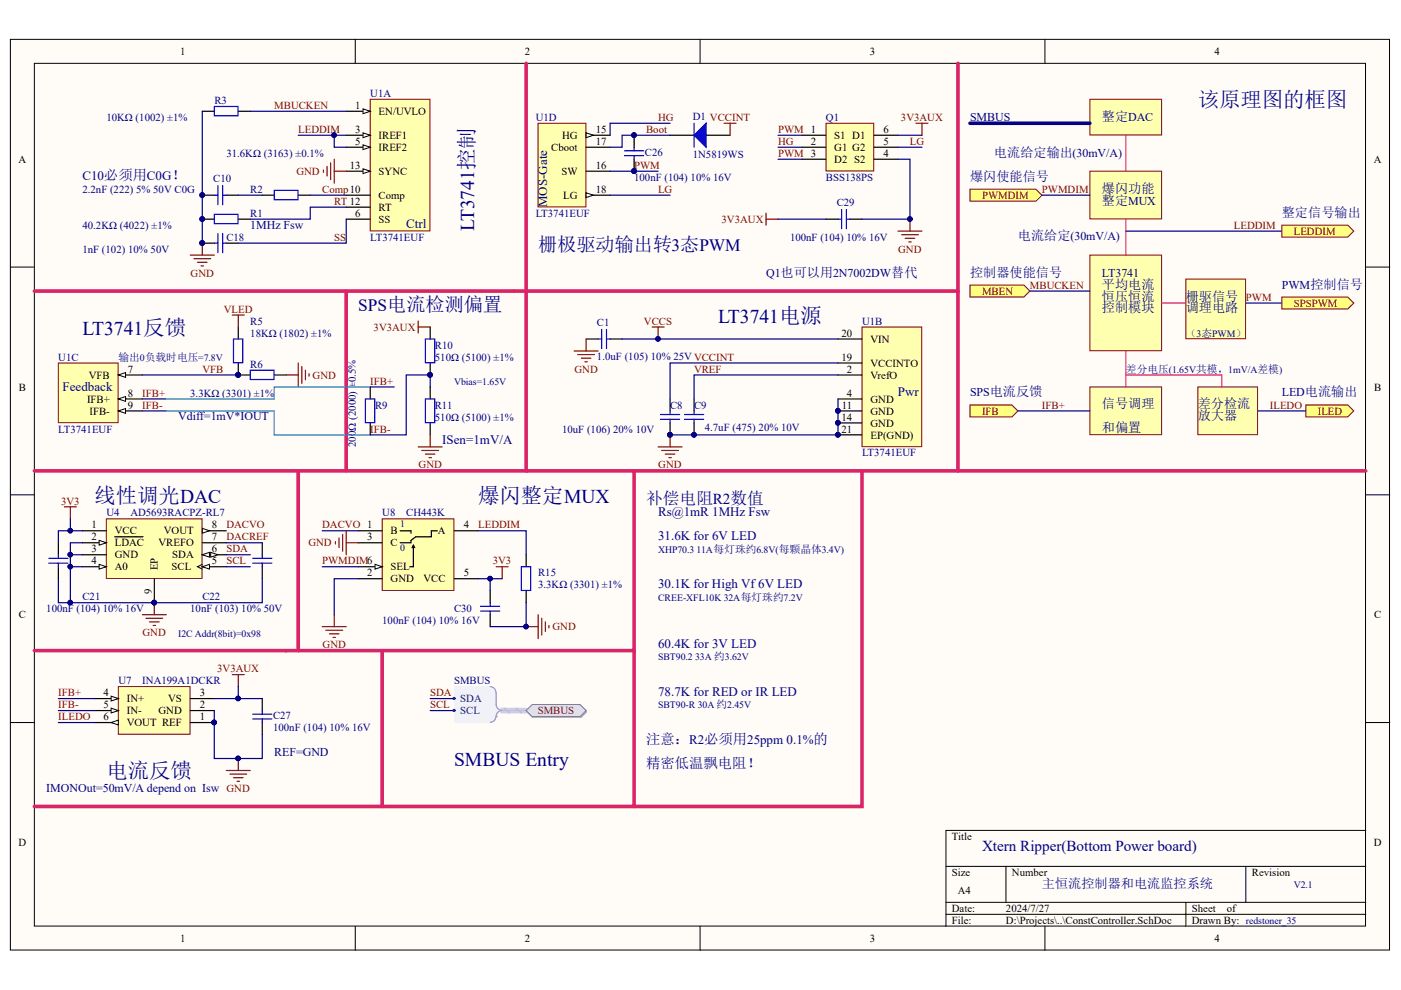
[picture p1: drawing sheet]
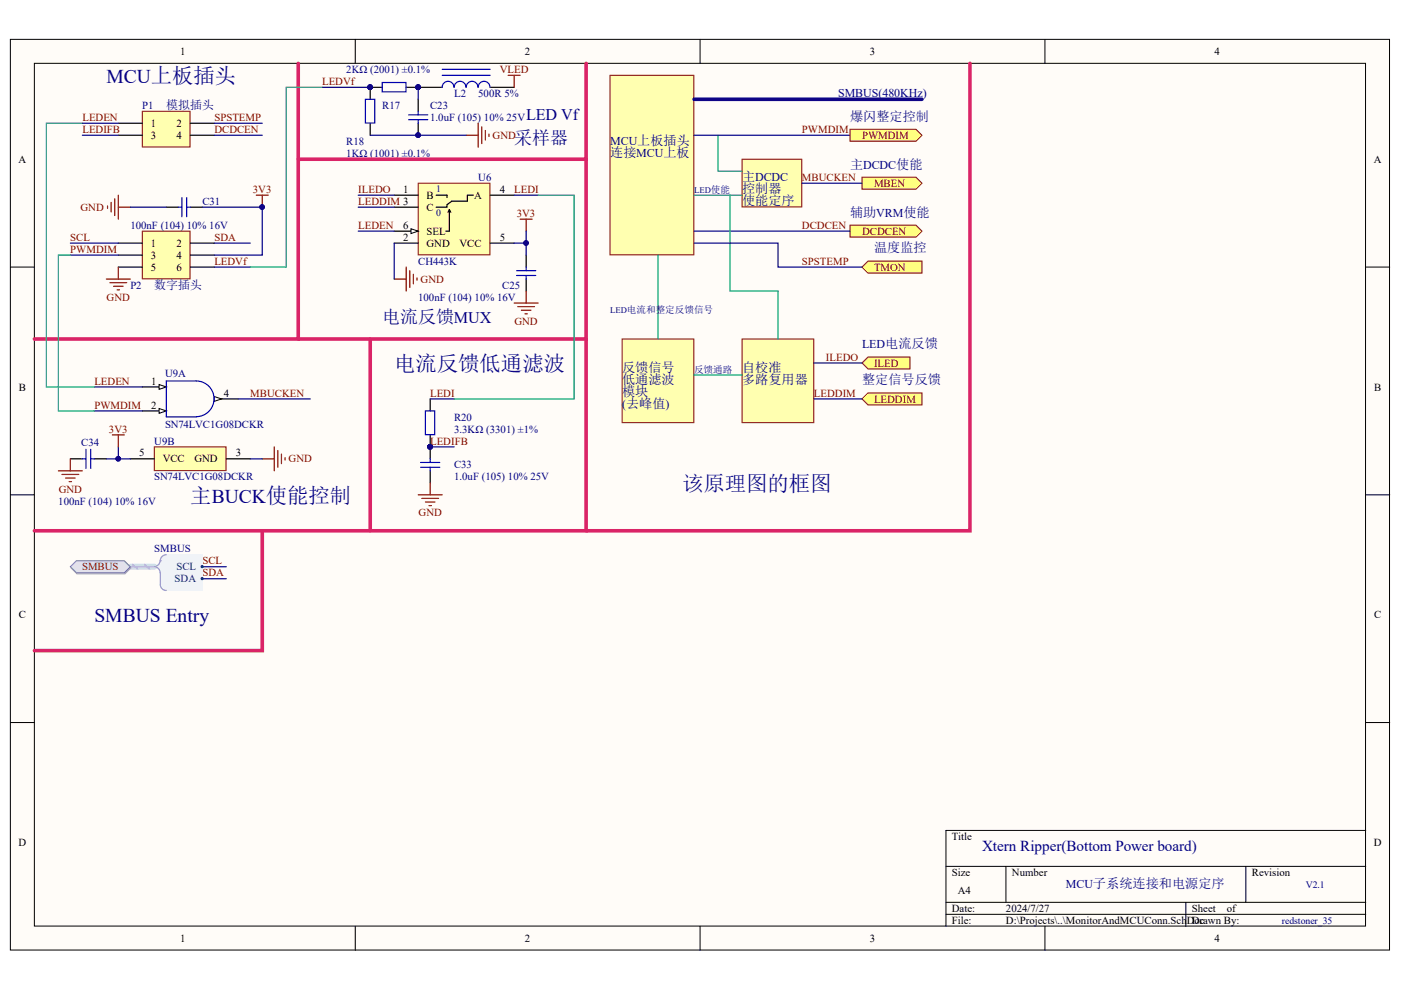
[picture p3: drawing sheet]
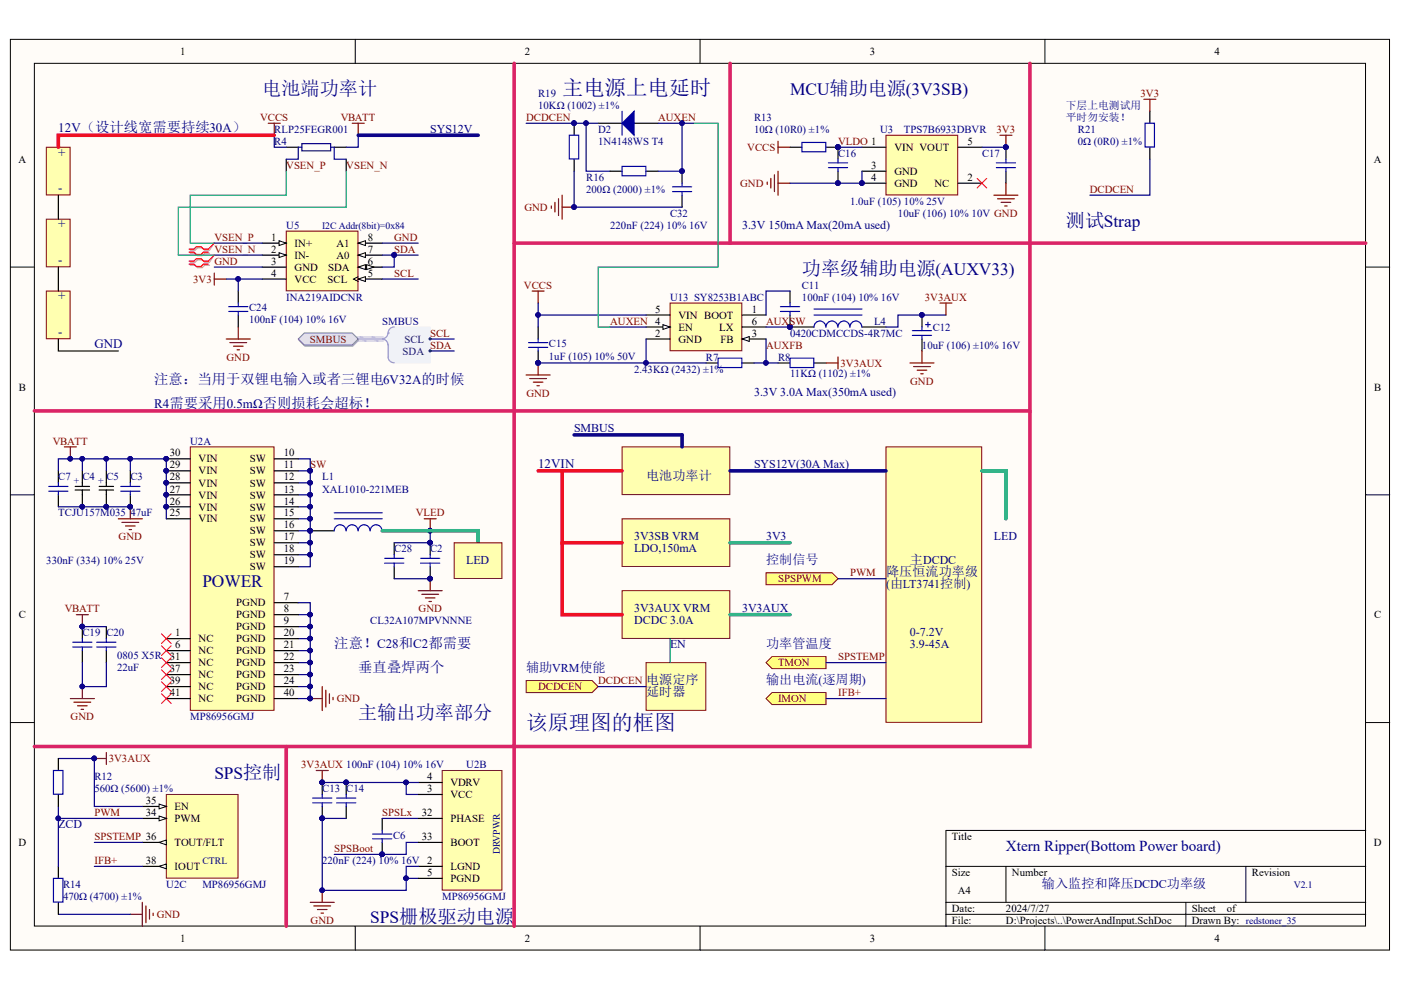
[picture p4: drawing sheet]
# Altium project DiffTorch-PowerStage.PrjPcb
4 sheets, 73 parts. Net scope: hierarchical (ports join the sheet entries above them; power ports are global).
Board file: PCB1.PcbDoc
Sheets:
  main.SchDoc
    U_ConstController = ConstController.SchDoc
    U_MonitorAndMCUConn = MonitorAndMCUConn.SchDoc
    U_PowerAndInput = PowerAndInput.SchDoc

## Sheet main.SchDoc
size A4

### Sub-sheets
U_ConstController = ConstController.SchDoc: IFB (in), SPSPWM (out), SMBUS (harness SMBUS), PWMDIM (in), MBEN (in), ILED (out), LEDDIM (out)
U_MonitorAndMCUConn = MonitorAndMCUConn.SchDoc: SMBUS (harness SMBUS), PWMDIM (out), DCDCEN (out), MBEN (out), ILED (in), LEDDIM (in), TMON (in)
U_PowerAndInput = PowerAndInput.SchDoc: SMBUS (harness SMBUS), DCDCEN (in), TMON (out), IMON (out), SPSPWM (in)

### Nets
DCDCEN: sheet U_MonitorAndMCUConn/DCDCEN, sheet U_PowerAndInput/DCDCEN
IFB+: sheet U_ConstController/IFB, sheet U_PowerAndInput/IMON
ILEDO: sheet U_ConstController/ILED, sheet U_MonitorAndMCUConn/ILED
LEDDIM: sheet U_ConstController/LEDDIM, sheet U_MonitorAndMCUConn/LEDDIM
MBUCKEN: sheet U_ConstController/MBEN, sheet U_MonitorAndMCUConn/MBEN
PWM: sheet U_ConstController/SPSPWM, sheet U_PowerAndInput/SPSPWM
PWMDIM: sheet U_ConstController/PWMDIM, sheet U_MonitorAndMCUConn/PWMDIM
SPSTEMP: sheet U_MonitorAndMCUConn/TMON, sheet U_PowerAndInput/TMON

### Buses and harness runs
harness sheet U_ConstController/SMBUS = sheet U_MonitorAndMCUConn/SMBUS = sheet U_PowerAndInput/SMBUS

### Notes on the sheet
- Xtern Ripper(Bottom Power board)
- 顶部互联
- V2.1
- redstoner_35

## Sheet ConstController.SchDoc
size A4

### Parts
C1  1.0uF (105) 10% 25V  [0402_C]
C8  10uF (106) 20% 10V  [0402_C]
C9  4.7uF (475) 20% 10V  [0402_C]
C10  2.2nF (222) 5% 50V C0G  [0402_C]
C18  1nF (102) 10% 50V  [0402_C]
C21  100nF (104) 10% 16V  [0402_C]
C22  10nF (103) 10% 50V  [0402_C]
C26  100nF (104) 10% 16V  [0402_C]
C27  100nF (104) 10% 16V  [0402_C]
C29  100nF (104) 10% 16V  [0402_C]
C30  100nF (104) 10% 16V  [0402_C]
D1  1N5819WS  [SOD-323]
Q1  BSS138PS  [SC70-6]
R1  40.2KΩ (4022) ±1%  [0402_R]
R2  31.6KΩ (3163) ±0.1%  [0402_R]
R3  10KΩ (1002) ±1%  [0402_R]
R5  18KΩ (1802) ±1%  [0402_R]
R6  3.3KΩ (3301) ±1%  [0402_R]
R9  200Ω (2000) ±0.5%  [0402_R]
R10  510Ω (5100) ±1%  [0402_R]
R11  510Ω (5100) ±1%  [0402_R]
R15  3.3KΩ (3301) ±1%  [0402_R]
U1  LT3741EUF  [UF-05-08-1710A]  (parts A,B,C,D of 4)
U4  AD5693RACPZ-RL7  [LFCSP-8-10]
U7  INA199A1DCKR  [SC70-6]
U8  CH443K  [SC70-6]

### Ports
IFB (in), ILED (out), LEDDIM (out), MBEN (in), PWMDIM (in), SMBUS (harness SMBUS), SPSPWM (out)

### Harnesses
SMBUS: SDA, SCL

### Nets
3V3: C21.2 C30.2 U4.1(VCC) U8.5(VCC)
3V3AUX: C27.1 C29.1 Q1.6(D1) R10.1 U7.3(VS)
GND: C1.1 C8.1 C9.1 C10.2 C18.1 C21.1 C22.1 C27.2 C29.2 C30.1 Q1.4(S2) R1.1 R3.1 R6.2 R11.2 R15.1 U1.4(GND) U1.11(GND) U1.13(SYNC) U1.14(GND) U1.21(EP(GND)) U4.2(~{LDAC}) U4.3(GND) U4.4(A0) U4.9(EP) U7.1(REF) U7.2(GND) U8.2(GND) U8.3(C)
VCCINT: C8.2 D1.1(A) U1.19(VCCINTO)
VCCS: C1.2 U1.20(VIN)
VLED: R5.2
Boot: C26.2 D1.2(K) U1.17(Cboot)
Comp: R2.1 U1.10(Comp)
DACREF: C22.2 U4.7(VREFO)
DACVO: U4.8(VOUT) U8.1(B)
HG: Q1.2(G1) U1.15(HG)
IFB+: R9.2 U1.8(IFB+) U7.4(IN+) ; port IFB
IFB-: R9.1 R10.2 R11.1 U1.9(IFB-) U7.5(IN-)
ILEDO: U7.6(VOUT) ; port ILED
LEDDIM: R15.2 U1.3(IREF1) U1.5(IREF2) U8.4(A) ; port LEDDIM
LG: Q1.5(G2) U1.18(LG)
MBUCKEN: R3.2 U1.1(EN/UVLO) ; port MBEN
PWM: C26.1 Q1.1(S1) Q1.3(D2) U1.16(SW) ; port SPSPWM
PWMDIM: U8.6(SEL) ; port PWMDIM
RT: R1.2 U1.12(RT)
SCL: U4.5(SCL) ; port SMBUS.SCL
SDA: U4.6(SDA) ; port SMBUS.SDA
SS: C18.2 U1.6(SS)
VFB: R5.1 R6.1 U1.7(VFB)
VREF: C9.2 U1.2(VrefO)
NetC10_1: C10.1 R2.2

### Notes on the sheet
- SMBUS
- 整定DAC
- 该原理图的框图
- C10必须用C0G！
- 爆闪使能信号
- 电流给定输出(30mV/A)
- 爆闪功能
- (near R1) 1MHz Fsw
- LT3741控制
- (near U1) 栅极驱动输出转3态PWM
- 电流给定(30mV/A)
- 整定MUX
- 整定信号输出
- (near R10) SPS电流检测偏置
- Q1也可以用2N7002DW替代
- 控制器使能信号
- LT3741
- 平均电流
- 恒压恒流
- 控制模块
- 栅驱信号
- 调理电路
- PWM控制信号
- (near U1) LT3741反馈
- (near U1) 输出0负载时电压=7.8V
- LT3741电源
- 差分电压(1.65V共模，1mV/A差模)
- （3态PWM）
- Vdiff=1mV*IOUT
- Vbias=1.65V
- SPS电流反馈
- 信号调理
- 和偏置
- 差分检流
- 放大器
- LED电流输出
- (near R11) ISen=1mV/A
- (near U4) 线性调光DAC
- (near U8) 爆闪整定MUX
- 补偿电阻R2数值
- 31.6K for 6V LED
- Rs@1mR 1MHz Fsw
- XHP70.3 11A每灯珠约6.8V(每颗晶体3.4V)
- 30.1K for High Vf 6V LED
- CREE-XFL10K 32A每灯珠约7.2V
- I2C Addr(8bit)=0x98
- SBT90.2 33A 约3.62V
- 60.4K for 3V LED
- 78.7K for RED or IR LED
- SBT90-R 30A 约2.45V
- IMONOut=50mV/A depend on  Isw
- (near U7) 电流反馈
- (near C27) REF=GND
- SMBUS Entry
- 注意：R2必须用25ppm 0.1%的
- 精密低温飘电阻！
- Xtern Ripper(Bottom Power board)
- 主恒流控制器和电流监控系统
- V2.1
- redstoner_35

## Sheet MonitorAndMCUConn.SchDoc
size A4

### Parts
C23  1.0uF (105) 10% 25V  [0402_C]
C25  100nF (104) 10% 16V  [0402_C]
C31  100nF (104) 10% 16V  [0402_C]
C33  1.0uF (105) 10% 25V  [0402_C]
C34  100nF (104) 10% 16V  [0402_C]
L2  500R 5%  [0402_L]
P1  模拟插头  [MHDR2X2]
P2  数字插头  [MHDR2X3]
R17  2KΩ (2001) ±0.1%  [0402_R]
R18  1KΩ (1001) ±0.1%  [0402_R]
R20  3.3KΩ (3301) ±1%  [0402_R]
U6  CH443K  [SC70-6]
U9  SN74LVC1G08DCKR  [DCK0005A_N]  (parts A,B of 2)

### Ports
DCDCEN (out), ILED (in), LEDDIM (in), MBEN (out), PWMDIM (out), SMBUS (harness SMBUS), TMON (in)

### Harnesses
SMBUS: SDA, SCL

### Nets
3V3: C25.2 C31.2 C34.2 P2.4 U6.5(VCC) U9.5(VCC)
GND: C23.1 C25.1 C31.1 C33.1 C34.1 P2.5 R18.1 U6.2(GND) U9.3(GND)
VLED: L2.1
DCDCEN: P1.4 ; port DCDCEN
ILEDO: U6.1(B) ; port ILED
LEDDIM: U6.3(C) ; port LEDDIM
LEDEN: P1.1 U6.6(SEL) U9.1(A)
LEDI: R20.2 U6.4(A)
LEDIFB: C33.2 P1.3 R20.1
LEDVf: P2.6 R17.2 R18.2
MBUCKEN: U9.4(Y) ; port MBEN
PWMDIM: P2.3 U9.2(B) ; port PWMDIM
SCL: P2.1 ; port SMBUS.SCL
SDA: P2.2 ; port SMBUS.SDA
SPSTEMP: P1.2 ; port TMON
NetC23_2: C23.2 L2.2 R17.1

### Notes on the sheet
- (near P1) MCU上板插头
- (near L2) LED Vf
- SMBUS(480KHz)
- 爆闪整定控制
- 采样器
- MCU上板插头
- 连接MCU上板
- LED使能
- 主DCDC
- 控制器
- 主DCDC使能
- 使能定序
- 辅助VRM使能
- 温度监控
- LED电流和整定反馈信号
- 电流反馈MUX
- (near R20) 电流反馈低通滤波
- 反馈信号
- 反馈通路
- 自校准
- LED电流反馈
- 低通滤波
- 模块
- (去峰值)
- 多路复用器
- 整定信号反馈
- 该原理图的框图
- (near U9) 主BUCK使能控制
- SMBUS Entry
- Xtern Ripper(Bottom Power board)
- MCU子系统连接和电源定序
- V2.1
- redstoner_35

## Sheet PowerAndInput.SchDoc
size A4

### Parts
C2  CC1210KKX5RBB476  [1210C]  (value not drawn)
C3  value 47uF  [1210C]  (hidden comment: CC1210KKX5RBB476)
C4  TCJU157M035  [CAPMP7362X41N]
C5  TCJU157M035  [CAPMP7362X41N]  (value not drawn)
C6  220nF (224) 10% 16V  [0402_C]
C7  330nF (334) 10% 25V  [0603_C]
C11  100nF (104) 10% 16V  [0402_C]
C12  10uF (106) ±10% 16V  [CASE-A_3216]
C13  100nF (104) 10% 16V  [0402_C]  (value not drawn)
C14  100nF (104) 10% 16V  [0402_C]
C15  1uF (105) 10% 50V  [0603_C]
C16  1.0uF (105) 10% 25V  [0402_C]
C17  10uF (106) 10% 10V  [0603_C]
C19  0805 X5R  [0805C]  (value not drawn)
C20  0805 X5R  value 22uF  [0805C]
C24  100nF (104) 10% 16V  [0402_C]
C28  CL32A107MPVNNNE  [1210C]
C32  220nF (224) 10% 16V  [0402_C]
D2  1N4148WS T4  [SOD-323]
L1  XAL1010-221MEB  [XAL1010-XXXME]
L4  0420CDMCCDS-4R7MC  [0420CDMCCDS-***MC]
R4  RLP25FEGR001  [2512-Virtual4Wire]
R7  2.43KΩ (2432) ±1%  [0402_R]
R8  11KΩ (1102) ±1%  [0402_R]
R12  560Ω (5600) ±1%  [0402_R]
R13  10Ω (10R0) ±1%  [0402_R]
R14  470Ω (4700) ±1%  [0402_R]
R16  200Ω (2000) ±1%  [0402_R]
R19  10KΩ (1002) ±1%  [0402_R]
R21  0Ω (0R0) ±1%  [0402_R]
U2  MP86956GMJ  [TDA21490]  (parts A,B,C of 3)
U3  TPS7B6933DBVR  [SOT95P245X110-5N]
U5  INA219AIDCNR  [SOT23-8]
U13  SY8253B1ABC  [SOT95P245X110-6N]

### Ports
DCDCEN (in), IMON (out), SMBUS (harness SMBUS), SPSPWM (in), TMON (out)

### Harnesses
SMBUS: SDA, SCL

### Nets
3V3: C17.2 C24.2 R21.2 U3.5(VOUT) U5.4(VCC)
3V3AUX: C12.1 C13.2 C14.2 L4.2 R8.2 R12.2 U2.3(VCC) U2.4(VDRV) U2.35(EN)
GND: C2.1 C3.1 C4.2(-) C5.2(-) C7.1 C12.2 C13.1 C14.1 C15.1 C16.1 C17.1 C19.1 C20.1 C24.1 C28.1 C32.2 R7.1 R14.1 R19.1 U2.2(LGND) U2.5(PGND) U2.7(PGND) U2.8(PGND) U2.9(PGND) U2.20(PGND) U2.21(PGND) U2.22(PGND) U2.23(PGND) U2.24(PGND) U2.40(PGND) U3.3(GND) U3.4(GND) U5.3(GND) U5.8(A1) U13.2(GND)
VBATT: C3.2 C4.1(+) C5.1(+) C7.2 C19.2 C20.2 R4.0(CIN) U2.25(VIN) U2.26(VIN) U2.27(VIN) U2.28(VIN) U2.29(VIN) U2.30(VIN)
VCCS: C15.2 R4.1(CIN) R13.1 U13.5(VIN)
VLED: C2.2 C28.2 L1.2
AUXEN: C32.1 D2.1(A) R16.2 U13.4(EN)
AUXFB: R7.2 R8.1 U13.3(FB)
AUXSW: C11.1 L4.1 U13.6(LX)
DCDCEN: D2.2(K) R16.1 R19.2 R21.1 ; port DCDCEN
IFB+: U2.38(IOUT) ; port IMON
PWM: R12.1 R14.2 U2.34(PWM) ; port SPSPWM
SCL: U5.5(SCL) ; port SMBUS.SCL
SDA: U5.6(SDA) U5.7(A0) ; port SMBUS.SDA
SPSBoot: C6.1 U2.33(BOOT)
SPSLx: C6.2 U2.32(PHASE)
SPSTEMP: U2.36(TOUT/FLT) ; port TMON
SW: L1.1 U2.10(SW) U2.11(SW) U2.12(SW) U2.13(SW) U2.14(SW) U2.15(SW) U2.16(SW) U2.17(SW) U2.18(SW) U2.19(SW)
VLDO: C16.2 R13.2 U3.1(VIN)
VSEN_N: R4.2(CIN) U5.2(IN-)
VSEN_P: R4.3(CIN) U5.1(IN+)
NetC11_2: C11.2 U13.1(BOOT)

Not connected (* = marked no-connect by the designer): U2 1(NC)* 6(NC)* 31(NC)* 37(NC)* 39(NC)* 41(NC)*; U3 2(NC)*

### Layout directives
differential pair: VSEN_N, VSEN_P

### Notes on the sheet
- 12V（设计线宽需要持续30A）
- 电池端功率计
- SYS12V
- 主电源上电延时
- MCU辅助电源(3V3SB)
- 下层上电测试用
- 平时勿安装！
- +
- -
- (near U5) I2C Addr(8bit)=0x84
- 3.3V 150mA Max(20mA used)
- 测试Strap
- (near C11) 功率级辅助电源(AUXV33)
- GND
- 注意：当用于双锂电输入或者三锂电6V32A的时候
- R4需要采用0.5mΩ否则损耗会超标！
- SMBUS
- 3.3V 3.0A Max(350mA used)
- 12VIN
- 电池功率计
- SYS12V(30A Max)
- 3V3SB VRM
- LDO,150mA
- 3V3
- LED
- (near C2) LED
- 3V3AUX VRM
- 3V3AUX
- 控制信号
- 降压恒流功率级
- (由LT3741控制)
- 主DCDC
- 注意！C28和C2都需要
- 垂直叠焊两个
- 辅助VRM使能
- DCDC 3.0A
- EN
- 功率管温度
- 0-7.2V
- 3.9-45A
- 主输出功率部分
- 该原理图的框图
- 电源定序
- 延时器
- 输出电流(逐周期)
- SPS控制
- (near R12) ZCD
- Xtern Ripper(Bottom Power board)
- 输入监控和降压DCDC功率级
- V2.1
- (near U2) SPS栅极驱动电源
- redstoner_35

## Nets that join several sheets
3V3: ConstController (C21.2 C30.2 U4.1 U8.5), MonitorAndMCUConn (6 pins), PowerAndInput (5 pins)
3V3AUX: ConstController (5 pins), PowerAndInput (9 pins)
GND: ConstController (29 pins), MonitorAndMCUConn (9 pins), PowerAndInput (35 pins)
VCCS: ConstController (C1.2 U1.20), PowerAndInput (C15.2 R4.1 R13.1 U13.5)
VLED: ConstController (R5.2), MonitorAndMCUConn (L2.1), PowerAndInput (C2.2 C28.2 L1.2)
DCDCEN: MonitorAndMCUConn (P1.4), PowerAndInput (D2.2 R16.1 R19.2 R21.1)
IFB+: ConstController (R9.2 U1.8 U7.4), PowerAndInput (U2.38)
ILEDO: ConstController (U7.6), MonitorAndMCUConn (U6.1)
LEDDIM: ConstController (R15.2 U1.3 U1.5 U8.4), MonitorAndMCUConn (U6.3)
MBUCKEN: ConstController (R3.2 U1.1), MonitorAndMCUConn (U9.4)
PWM: ConstController (C26.1 Q1.1 Q1.3 U1.16), PowerAndInput (R12.1 R14.2 U2.34)
PWMDIM: ConstController (U8.6), MonitorAndMCUConn (P2.3 U9.2)
SCL: ConstController (U4.5), MonitorAndMCUConn (P2.1), PowerAndInput (U5.5)
SDA: ConstController (U4.6), MonitorAndMCUConn (P2.2), PowerAndInput (U5.6 U5.7)
SPSTEMP: MonitorAndMCUConn (P1.2), PowerAndInput (U2.36)
